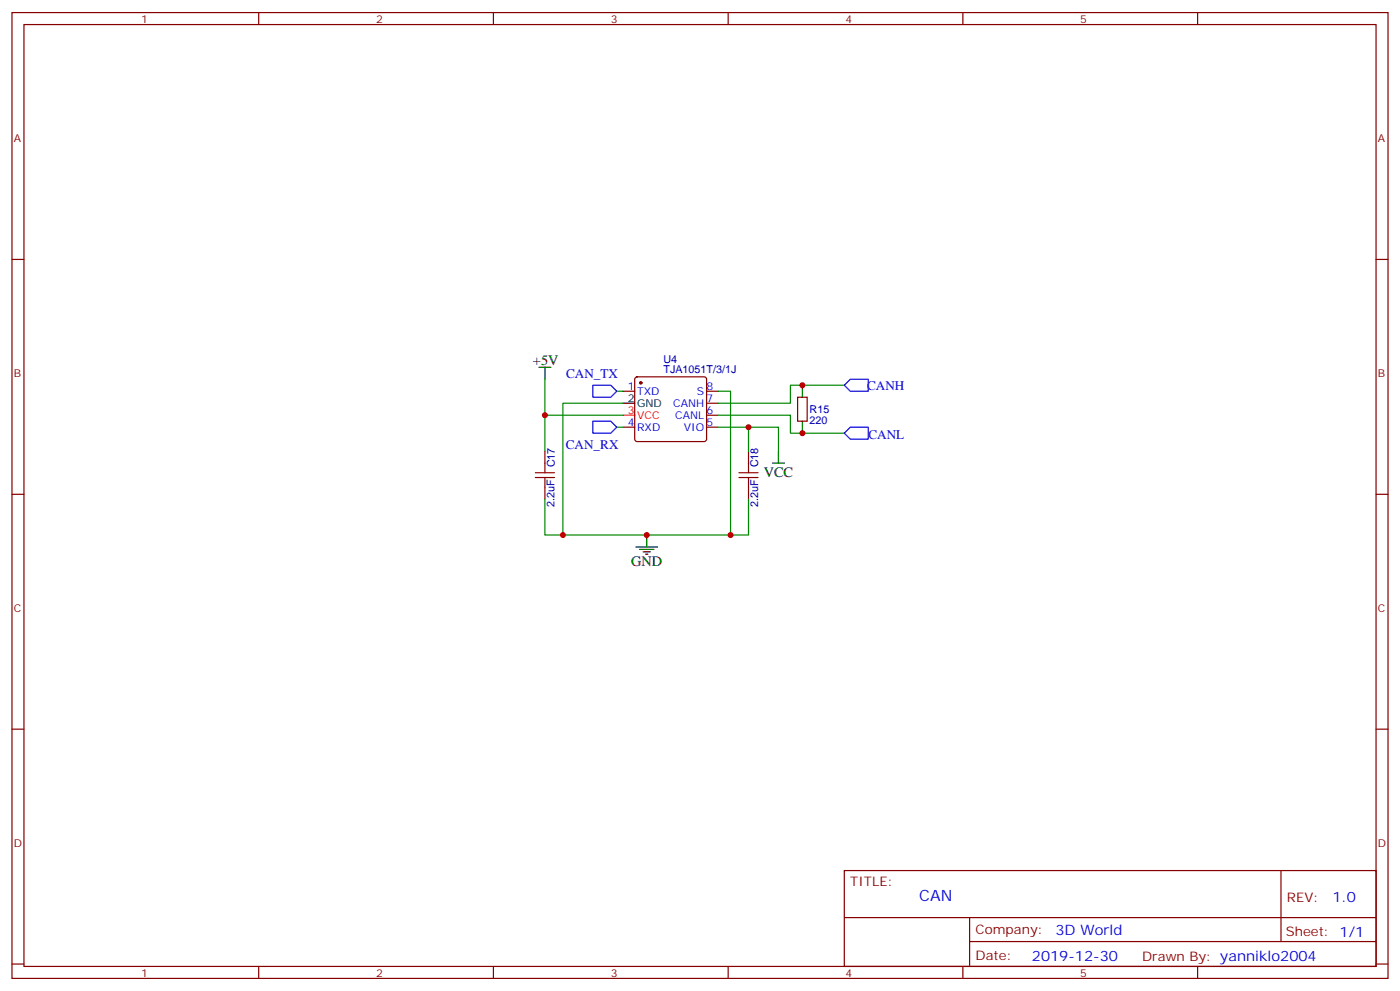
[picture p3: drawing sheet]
<svg xmlns="http://www.w3.org/2000/svg" width="412mm" height="292mm" viewBox="0 0 412 292" stroke-linecap="round" stroke-linejoin="round" font-family="sans-serif">
<g fill="none" stroke="#870000" stroke-width=".35">
<path d="M3.5 3.7h405.4v284.3h-405.4zM7.1 7.2h398.2v277.3h-398.2zM76.2 3.7v3.5M145.3 3.7v3.5M214.5 3.7v3.5M283.6 3.7v3.5M352.8 3.7v3.5M3.5 76.4h3.6M405.3 76.4h3.6M183.4 115.2h3.6M187.2 111.2l.5-.3h19.7l.5 .3 .2 .5v17.6l-.2 .5-.5 .2h-19.7l-.5-.2-.2-.5v-17.6zM208.1 115.2h3.6"/>
<path d="M208.1 118.7h3.6M234.9 116.9h2.9v7.1h-2.9zM160.5 132.8v3.5M183.4 125.8h3.6M208.1 125.8h3.6M208.1 122.2h3.6M220.5 132.8v3.5M3.5 145.5h3.6M160.5 143.4v3.5M220.5 143.4v3.5M405.3 145.5h3.6M3.5 214.7h3.6"/>
<path d="M405.3 214.7h3.6M248.7 256.3h156.6v28.2h-156.6zM377.3 256.3v20.9M248.7 270.1h156.5M285.6 277.2h119.6M285.6 270.1v14.2M3.5 283.8h3.6M76.2 284.5v3.5M145.3 284.5v3.5M214.5 284.5v3.5M283.6 284.5v3.5M352.8 284.5v3.5"/>
<path d="M405.3 283.8h3.6"/>
</g>
<path d="M158.7 108.1h3.6M160.5 108.1v3.6M183.4 118.7h3.6M236.4 113.4v3.5M227.5 136.3h3.6M229.3 132.8v3.5M236.4 124v3.5M190.5 157.5v3.5M187.3 161h6.4M188.4 161.7h4.2M189.4 162.5h2.2M190.1 163.2h.8" fill="none" stroke="#000" stroke-width=".35"/>
<path d="M157.7 139.2h5.6M160.5 136.3v2.9M217.7 139.2h5.6M220.5 136.3v2.9M157.7 140.6h5.6M160.5 140.6v2.8M217.7 140.6h5.6M220.5 140.6v2.8" fill="none" stroke="#a10000" stroke-width=".35"/>
<circle cx="188.7" cy="112.7" r=".35" fill="#870000" stroke="#870000" stroke-width=".35"/>
<path d="M183.4 122.2h3.6" fill="none" stroke="#f00" stroke-width=".35"/>
<path d="M174.6 113.4h5.3l1.8 1.8-1.8 1.7h-5.3zM248.7 113.4l1.8-1.7h5.3v3.5h-5.3zM174.6 124h5.3l1.8 1.8-1.8 1.7h-5.3zM248.7 127.5l1.8-1.7h5.3v3.5h-5.3z" fill="none" stroke="#00f" stroke-width=".35"/>
<path d="M160.5 111.7v10.5h22.9M181.7 115.2h1.7M183.4 118.7h-17.6v38.8h54.7v-10.6M211.7 115.2h3.5v42.3M248.7 113.4h-15.9v5.3h-21.1M160.5 122.2v10.6M181.7 125.8h1.7M211.7 125.8h8.8v7M211.7 122.2h21.1v5.3h15.9M220.5 125.8h8.8v7M160.5 146.9v10.6h5.3" fill="none" stroke="#008700" stroke-width=".35"/>
<g fill="#c00">
<circle cx="160.5" cy="122.2" r=".88"/>
<circle cx="215.2" cy="157.5" r=".88"/>
<circle cx="165.8" cy="157.5" r=".88"/>
<circle cx="190.5" cy="157.5" r=".88"/>
<circle cx="220.5" cy="125.8" r=".88"/>
<circle cx="236.4" cy="113.4" r=".88"/>
<circle cx="236.4" cy="127.5" r=".88"/>
</g>
<text font-size="4.6" fill="#00f" x="270.8" y="265.3">CAN</text>
<g font-size="4.2">
<text x="157" y="107.4">+5V</text>
<text x="225" y="140.3">VCC</text>
<text x="185.9" y="166.7">GND</text>
</g>
<g font-size="4.2" fill="#00f">
<text x="392.5" y="265.6">1.0</text>
<text x="310.9" y="275.1">3D World</text>
<text x="304" y="282.9">2019-12-30</text>
</g>
<g font-size="3.9" fill="#00f">
<text x="166.8" y="111.1">CAN_TX</text>
<text x="255.4" y="114.7">CANH</text>
<text x="255.8" y="129.3">CANL</text>
<text x="166.7" y="132.3">CAN_RX</text>
</g>
<g font-size="3.9" fill="#800">
<text x="250.5" y="260.9">TITLE:</text>
<text x="379.1" y="265.6">REV:</text>
<text x="287.4" y="275.1">Company:</text>
<text x="378.7" y="275.7">Sheet: 1/1</text>
<text x="287.4" y="282.8">Date:</text>
<text x="336.4" y="282.8">Drawn By: yanniklo2004</text>
</g>
<g font-size="3.2" fill="#800">
<text x="41.6" y="6.7">1</text>
<text x="110.8" y="6.7">2</text>
<text x="179.9" y="6.7">3</text>
<text x="249.1" y="6.7">4</text>
<text x="318.2" y="6.7">5</text>
<text x="4.1" y="41.8">A</text>
<text x="405.9" y="41.8">A</text>
<text x="4.1" y="110.9">B</text>
<text x="405.9" y="110.9">B</text>
<text x="4.1" y="180.1">C</text>
<text x="405.9" y="180.1">C</text>
<text x="4.1" y="249.2">D</text>
<text x="405.9" y="249.2">D</text>
<text x="41.6" y="287.5">1</text>
<text x="110.8" y="287.5">2</text>
<text x="179.9" y="287.5">3</text>
<text x="249.1" y="287.5">4</text>
<text x="318.2" y="287.5">5</text>
</g>
<g font-size="3.2" fill="#000080">
<text x="195.4" y="107">U4</text>
<text x="195.4" y="109.9">TJA1051T/3/1J</text>
<text x="238.5" y="124.8">220</text>
<text x="238.5" y="121.6">R15</text>
<text x="163.4" y="137.6" transform="rotate(-90 163.4 137.6)">C17</text>
<text x="223.4" y="137.6" transform="rotate(-90 223.4 137.6)">C18</text>
<text x="163.4" y="149.4" transform="rotate(-90 163.4 149.4)">2.2uF</text>
<text x="223.4" y="149.4" transform="rotate(-90 223.4 149.4)">2.2uF</text>
</g>
<g font-size="3.2" fill="#00f">
<text x="185" y="114.8">1</text>
<text x="187.7" y="116.2">TXD</text>
<text x="198.3" y="119.8">CANH</text>
<text x="205.3" y="116.2">S</text>
<text x="208.1" y="118.4">7</text>
<text x="208.1" y="114.8">8</text>
<text x="185" y="125.4">4</text>
<text x="198.9" y="123.3">CANL</text>
<text x="208.1" y="125.4">5</text>
<text x="208.1" y="121.9">6</text>
<text x="187.7" y="126.8">RXD</text>
<text x="201.4" y="126.8">VIO</text>
</g>
<g font-size="3.2">
<text x="185" y="118.4">2</text>
<text x="187.7" y="119.8">GND</text>
</g>
<g font-size="3.2" fill="#f00">
<text x="185" y="121.9">3</text>
<text x="187.7" y="123.3">VCC</text>
</g>
</svg>
